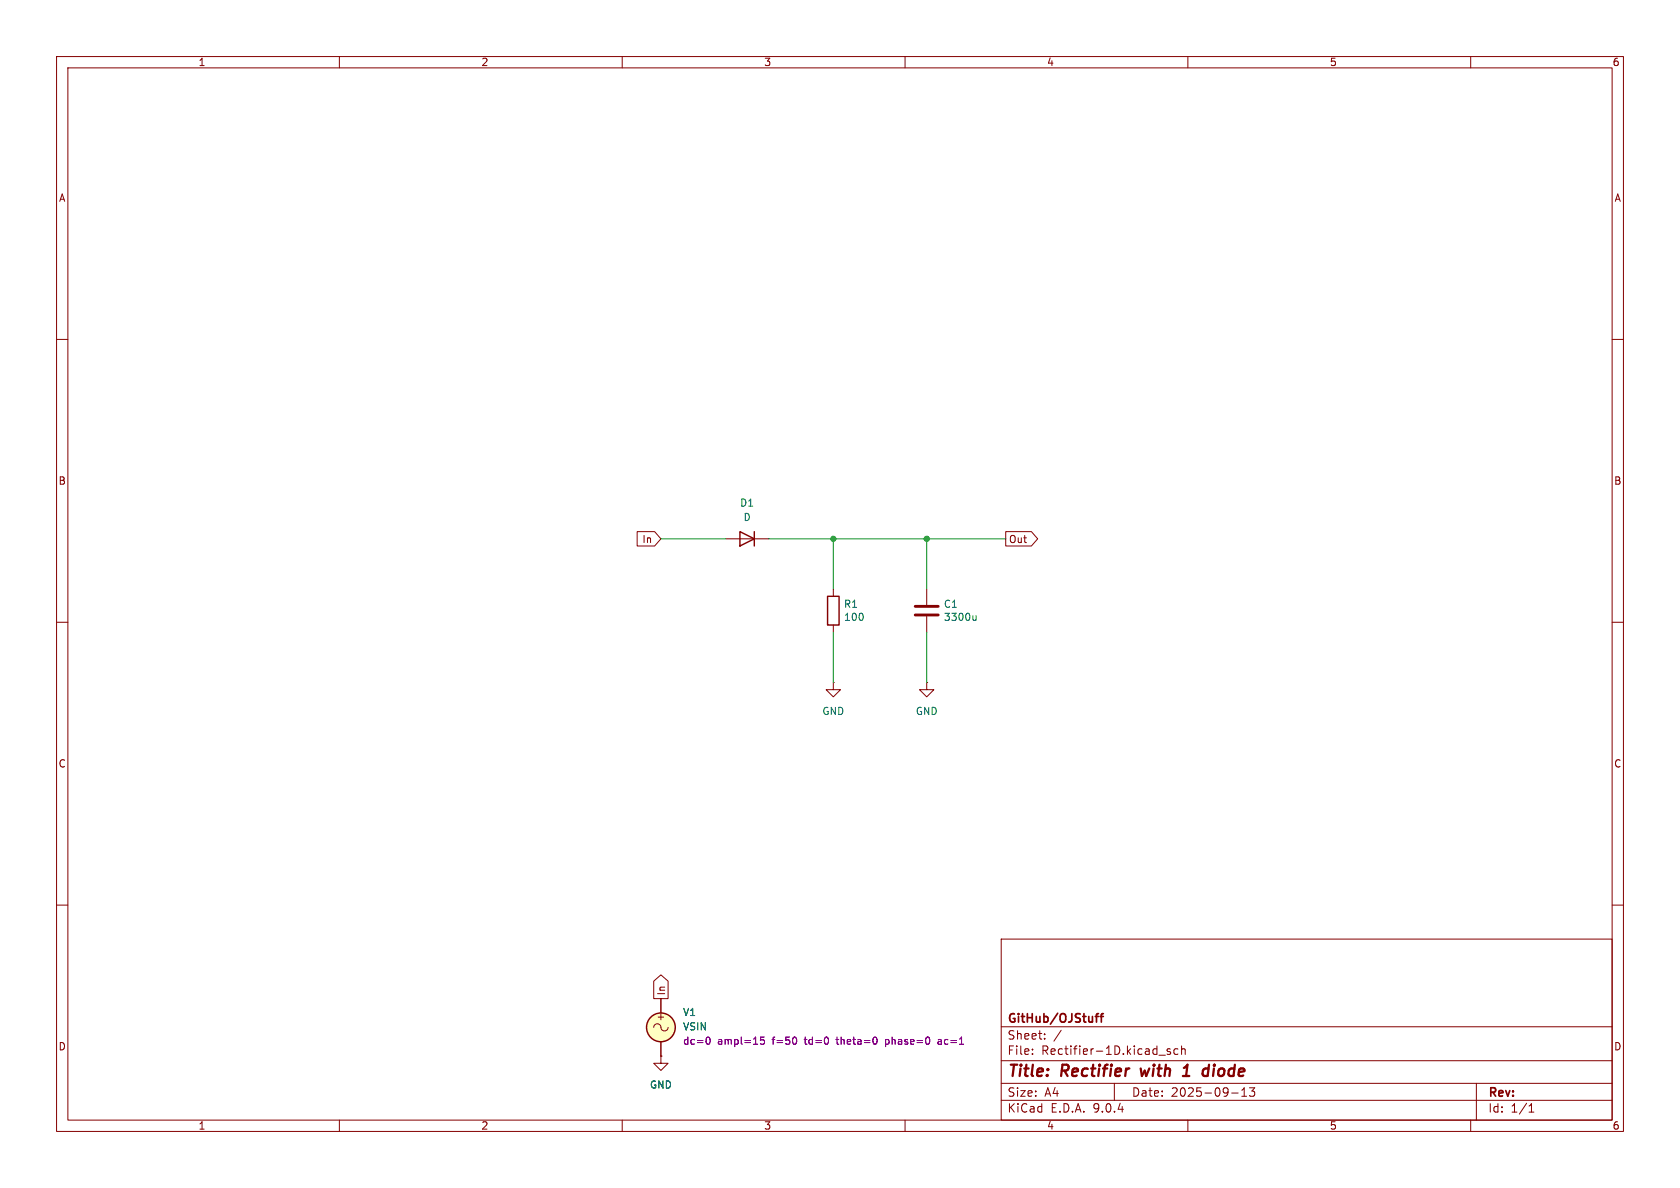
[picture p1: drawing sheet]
<svg xmlns="http://www.w3.org/2000/svg" width="297mm" height="210mm" viewBox="0 0 297 210" stroke-linecap="round" stroke-linejoin="round" font-family="sans-serif">
<g fill="none" stroke="#840000" stroke-width=".18">
<path d="M10 10h277v190h-277zM12 12h273v186h-273zM60 10v2M110 10v2M160 10v2M210 10v2M260 10v2M10 60h2M285 60h2M112.6 94h3.1l1.1 1.3-1.1 1.2h-3.1zM128.3 95.3h7.6M177.8 94h4.5l1.2 1.3-1.2 1.2h-4.5z"/>
<path d="M10 110h2M147.3 104.1v1.3M147.3 110.5v1.3M163.8 104.1v2.8M163.8 109v2.8M285 110h2M147.3 120.7v1.2h1.3l-1.3 1.3-1.3-1.3h1.3M147.3 120.7h.1M163.8 120.7v1.2h1.3l-1.3 1.3-1.2-1.3h1.2M163.8 120.7h.1M10 160h2M115.6 173.4l1.2-1.1 1.3 1.1v3.1h-2.5z"/>
<path d="M116.8 176.5v2.6M177 166h108v32h-108zM285 160h2M60 198v2M110 198v2M115.6 181.6a.67 .67 0 0 1 .7-.6 .67 .67 0 0 1 .6 .8 .64 .64 0 0 0 .7 .4 .64 .64 0 0 0 .5-.6M116.8 186.7v1.3h1.3l-1.3 1.2-1.2-1.2h1.2M116.8 186.7h.1M116.8 184.2v2.5M160 198v2M177 194.5h108M177 191.5h108"/>
<path d="M177 187.5h108M177 181.5h108M182.5 186.3v.1M182.5 185.5v.1M184.7 183.6v.1M184.7 182.8v.1M187.6 182.1l-1.3 2M197 191.5v3M204.9 186.5h1.1M206.9 185.5l-.4-.1-.2 .2 .1 .2 .5 .2v.3h-.6M208.2 185.5l-.4-.1-.3 .3v.4l.2 .2h.5M208.9 185.5l.2-.1 .4 .1v.9"/>
<path d="M208.9 184.9v1.5M210 198v2M217.7 193.2h1.2M219.5 193.8h.9M219.5 192.7l.5-.4v1.5M220.9 192.3h.9l-.5 .6 .4 .1v.7l-.2 .1h-.4l-.2-.1M260 198v2M261 191.5v6.5M270.3 196.6h.9M270.3 195.5l.4-.4v1.5"/>
</g>
<path d="M201.7 188.9l.2 1.3 .5-.9M209.1 190.2h1.2M209.3 188.8l.6-.6-.2 2M213.1 188.9l.5 .1M213.5 190.1l-.2 .1M213.7 188.2l-.2 2" fill="none" stroke="#840000" stroke-width=".4"/>
<path d="M193.6 179.7h.6M194.2 179.2l-.4 .2v1.3M194.5 179.7h.6M195.1 179.2l-.4 .2v1.3" fill="none" stroke="#840000" stroke-width=".3"/>
<g fill="none" stroke="#840000" stroke-width=".25">
<path d="M130.8 94l2.5 1.3-2.5 1.2zM133.3 94v2.5M146.3 105.4h2v5.1h-2z"/>
<circle cx="116.8" cy="181.6" r="2.54"/>
</g>
<path d="M161.8 107.2h4.1M161.8 108.7h4.1" fill="none" stroke="#840000" stroke-width=".51"/>
<path d="M172.5 108.8v.9M172.5 109.6l-.1 .1-.3-.1" fill="none" stroke="#006464" stroke-width=".18"/>
<circle cx="116.8" cy="181.6" r="2.54" fill="#ffffc2" stroke="#ffffc2" stroke-width=".18"/>
<path d="M125 183.4l.1-.1a.68 .68 0 0 1 .5 .7 .68 .68 0 0 1-.5 .6l-.1-.1M135.1 183.3h-.6l-.1 .6 .2-.1 .4 .1 .2 .2-.1 .4-.2 .1-.5-.1M140.7 183.4l.1 .4-.1 .7M154.9 183.4l.2 .4-.2 .7M156.6 183.8v1.2M156.6 184.5l.1 .1M156.7 183.8h-.1M166.2 183.8h-.3M166.3 184.1h-.3l-.2 .2 .1 .2 .4 .1" fill="none" stroke="#840084" stroke-width=".18"/>
<path d="M116.8 95.3h11.5M135.9 95.3h41.9M147.3 95.3v8.8M163.8 95.3v8.8M147.3 111.8v8.9M163.8 111.8v8.9" fill="none" stroke="#009600" stroke-width=".18"/>
<g fill="#009600" stroke="#009600" stroke-width=".18">
<circle cx="163.8" cy="95.3" r=".46"/>
<circle cx="147.3" cy="95.3" r=".46"/>
</g>
<g font-size="2.8" fill="#840000">
<text x="178" y="190.9">Title:</text>
<text x="187.7" y="190.9">Rectifier</text>
<text x="202.6" y="190.9">with</text>
<text x="210.9" y="190.9">1</text>
<text x="215.1" y="190.9">diode</text>
</g>
<g font-size="2.1" fill="#840000">
<text x="178" y="184">Sheet:</text>
<text x="178" y="181.2">GitHub/OJStuff</text>
<text x="178" y="186.7">File:</text>
<text x="184.1" y="186.7">Rectifier-1D.kicad_sch</text>
<text x="178" y="196.9">KiCad</text>
<text x="178" y="194.1">Size:</text>
<text x="184.7" y="194.1">A4</text>
<text x="185.7" y="196.9">E.D.A.</text>
<text x="193.3" y="196.9">9.0.4</text>
<text x="200" y="194.1">Date:</text>
<text x="207" y="194.1">2025-09-13</text>
<text x="263" y="194.3">Rev:</text>
<text x="263" y="196.9">Id:</text>
<text x="267.1" y="196.9">1/1</text>
</g>
<g font-size="1.8" fill="#840000">
<text x="35" y="11.9">1</text>
<text x="85" y="11.9">2</text>
<text x="135" y="11.9">3</text>
<text x="185" y="11.9">4</text>
<text x="235" y="11.9">5</text>
<text x="285" y="11.9">6</text>
<text x="10.3" y="35.9">A</text>
<text x="285.3" y="35.9">A</text>
<text x="10.3" y="85.9">B</text>
<text x="285.3" y="85.9">B</text>
<text x="113.5" y="96.2">In</text>
<text x="178.3" y="96.2">Out</text>
<text x="10.3" y="135.9">C</text>
<text x="285.3" y="135.9">C</text>
<text x="117.8" y="176.1" transform="rotate(-90 117.8 176.1)">In</text>
<text x="10.3" y="185.9">D</text>
<text x="116" y="180.6">+</text>
<text x="285.3" y="185.9">D</text>
<text x="35" y="199.9">1</text>
<text x="85" y="199.9">2</text>
<text x="135" y="199.9">3</text>
<text x="185" y="199.9">4</text>
<text x="235" y="199.9">5</text>
<text x="285" y="199.9">6</text>
</g>
<g font-size="1.8" fill="#006464">
<text x="130.7" y="89.8">D1</text>
<text x="131.3" y="92.3">D</text>
<text x="149.1" y="107.6">R1</text>
<text x="166.8" y="107.6">C1</text>
<text x="149.1" y="110">100</text>
<text x="166.8" y="110">3300u</text>
<text x="145.3" y="126.6">GND</text>
<text x="161.8" y="126.6">GND</text>
<text x="120.7" y="179.8">V1</text>
<text x="120.7" y="182.3">VSIN</text>
<text x="114.8" y="192.6">GND</text>
</g>
<g font-size="1.8" fill="#840084">
<text x="120.7" y="184.9">dc=0</text>
<text x="126.8" y="184.9">ampl=15</text>
<text x="136.7" y="184.9">f=50</text>
<text x="142.6" y="184.9">td=0</text>
<text x="148.4" y="184.9">theta=0</text>
<text x="157.2" y="184.9">phase=0</text>
<text x="166.7" y="184.9">ac=1</text>
</g>
</svg>
